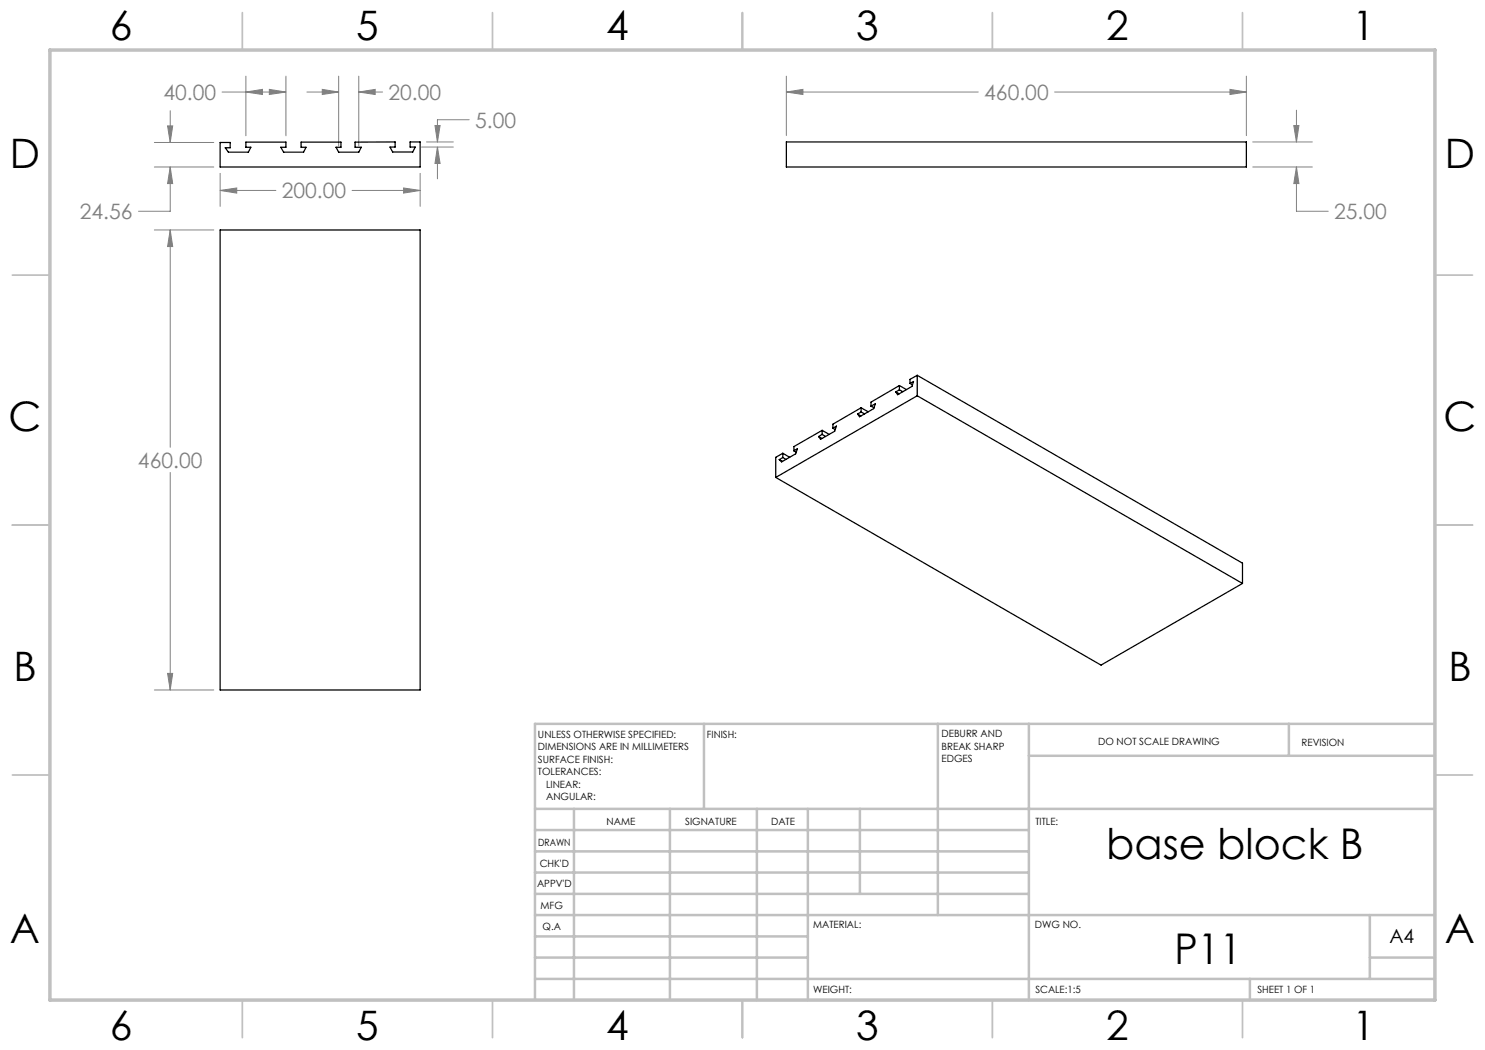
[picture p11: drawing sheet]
<svg xmlns="http://www.w3.org/2000/svg" width="297mm" height="210mm" viewBox="0 0 297 210" stroke-linecap="round" stroke-linejoin="round" font-family="sans-serif">
<g fill="none" stroke="#808080" stroke-width=".2">
<path d="M44.4 18.4h12.8M49.2 18.4l3.3-.5v1zM49.2 15.2v12M53.9 17.9l3.3 .5-3.3 .5zM57.2 15.2v12M61.4 18.4h6.3M64.5 17.9l3.2 .5-3.2 .5zM67.7 15.2v14M71.8 18.4l3.2-.5v1zM71.8 18.4h4.7M71.8 15.2v14M157.3 18.4l3.3-.5v1z"/>
<path d="M157.3 18.4h38.4M157.3 15.2v11.9M210.9 18.4h38.4M246 17.9l3.3 .5-3.3 .5zM249.3 15.2v11.9M30.9 28.5h11.9M30.9 33.4h11.9M33.5 25.2h1l-.5 3.3zM34 33.4l.5 3.3h-1zM34 33.4v8.9h-6.3M34 22.1v6.4M44 38.1l3.3-.5v1z"/>
<path d="M44 34.7v6.6M44 38.1h11.2M70.4 38.1h13.6M80.7 37.6l3.3 .5-3.3 .5zM84 34.7v6.6M84.3 29.4h6.4M85.3 28.4h5.4M87 25.1h1l-.5 3.3zM87.5 29.4l.5 3.3h-1zM87.5 29.4v6.4M93.8 23.9h-6.3v4.5M250.5 33.4h12"/>
<path d="M250.5 28.4h12M258.8 25.1h1l-.5 3.3zM259.3 33.4l.5 3.3h-1zM259.3 33.4v8.9h6.3M259.3 22v6.4M30.9 46h11.9M34 46l.5 3.3h-1zM34 46v43.5M34 94.5v43.5M30.9 138h11.9M33.5 134.7h1l-.5 3.3z"/>
</g>
<g fill="none" stroke="#c0c0c0" stroke-width=".35">
<path d="M48.5 2.5v7.5M98.5 2.5v7.5M148.5 2.5v7.5M198.5 2.5v7.5M248.5 2.5v7.5M2.5 55h7.5M287 55h7.5M2.5 105h7.5M287 105h7.5M2.5 155h7.5M287 155h7.5M48.5 200v7.5"/>
<path d="M98.5 200v7.5M148.5 200v7.5M198.5 200v7.5M248.5 200v7.5"/>
</g>
<g fill="none" stroke="#c0c0c0" stroke-width=".5">
<path d="M140.8 144.8v17M187.6 144.8v38.2M205.8 144.8v55.2M205.8 151.2h81.2M257.8 144.8v6.4M287 144.8h-180v55.2M107 161.8h180M107 178.8h98.8M107 174.5h98.8M107 170.3h98.8M107 166h98.8M114.8 161.8v38.2"/>
<path d="M134 161.8v38.2M151.4 161.8v38.2M161.6 161.8v38.2M172 161.8v17M107 195.8h180M107 191.5h54.6M107 187.3h54.6M107 183h180M250 195.8v4.2M274 191.5h13M274 183v12.8"/>
</g>
<path d="M10 10h277v190h-277z" fill="none" stroke="#c0c0c0" stroke-width=".7"/>
<path d="M80.7 37.6l3.3 .5-3.3 .5zM44 38.1l3.3-.5v1zM33.5 25.2h1l-.5 3.3zM34 33.4l.5 3.3h-1zM53.9 17.9l3.3 .5-3.3 .5zM49.2 18.4l3.3-.5v1zM71.8 18.4l3.2-.5v1zM64.5 17.9l3.2 .5-3.2 .5zM87 25.1h1l-.5 3.3zM87.5 29.4l.5 3.3h-1zM34 46l.5 3.3h-1zM33.5 134.7h1l-.5 3.3zM246 17.9l3.3 .5-3.3 .5zM157.3 18.4l3.3-.5v1zM258.8 25.1h1l-.5 3.3zM259.3 33.4l.5 3.3h-1z" fill="#808080"/>
<g fill="none" stroke="#000" stroke-width=".25">
<path d="M44 28.5h2v1.1h-1l.7 .8h4l.5-1h-1v-1h8v1h-1l.5 1h4l.5-1h-1v-1h8v1h-1l.5 1h4.1l.4-1h-1.2v-1h8v1h-1l.5 1h4l.5-1h-1v-1h2v5h-40zM157.3 28.4h92v5h-92zM44 46h40v92h-40zM179.2 78.4l.6 .4M179.9 77.1l-5.7 3.3v.8M179.9 77.1v.9M179.9 78l-.7 .4M179.9 78l.7 .3M179.9 77.1l1.4 .8M182 76.7l.7-.4-.3 1-2.9 1.6-.3-.5M182 76.7l.5 .3M183.4 75.1l65.1 37.5v4.1"/>
<path d="M183.4 79.2l65.1 37.5M183.4 75.1v4.1M183.4 75.1l-1.4 .8v.8M183.4 79.2l-28.2 16.3M155.2 95.5l65 37.5 28.3-16.3M155.9 91.9l.6 .4M156.6 90.7l-1.4 .8v4M156.6 90.7v.8M156.6 91.5l-.7 .4M156.6 91.5l.6 .4M156.6 90.7l1.3 .8M158.8 90.2l.7-.5-.4 1.1-2.8 1.6-.4-.5"/>
<path d="M158.8 90.2l.4 .2M163.7 87.3l.7 .4M164.4 86.1l-5.6 3.2v.9M164.4 86.1v.8M164.4 86.9l-.7 .4M164.4 86.9l.7 .4M164.4 86.1l1.4 .8M166.6 85.6l.7-.4-.4 1-2.8 1.7-.4-.6M166.6 85.6l.4 .3M171.5 82.8l.7 .4M172.2 81.6l-5.6 3.2v.8M172.2 81.6v.8"/>
<path d="M172.2 82.4l-.7 .4M172.2 82.4l.7 .4M172.2 81.6l1.4 .8M174.2 81.2l.9-.5-.4 1-2.8 1.7-.4-.6M174.2 81.2l.6 .4"/>
</g>
<g font-size="8.5">
<text x="221.3" y="171.8">base block B</text>
<text x="234.9" y="192.7">P11</text>
</g>
<g font-size="8.1">
<text x="22" y="8">6</text>
<text x="71.2" y="8">5</text>
<text x="121.2" y="8">4</text>
<text x="171.3" y="8">3</text>
<text x="221.3" y="8">2</text>
<text x="270.5" y="8">1</text>
<text x="2" y="33.6">D</text>
<text x="289" y="33.6">D</text>
<text x="1.7" y="86.1">C</text>
<text x="288.7" y="86.1">C</text>
<text x="2.7" y="136.1">B</text>
<text x="289.7" y="136.1">B</text>
<text x="2" y="188.6">A</text>
<text x="289" y="188.6">A</text>
<text x="22" y="208">6</text>
<text x="71.2" y="208">5</text>
<text x="121.2" y="208">4</text>
<text x="171.3" y="208">3</text>
<text x="221.3" y="208">2</text>
<text x="270.5" y="208">1</text>
</g>
<g font-size="4.2" fill="#808080">
<text x="32.7" y="20">40.00</text>
<text x="77.7" y="20">20.00</text>
<text x="196.8" y="20">460.00</text>
<text x="95" y="25.5">5.00</text>
<text x="56.4" y="39.7">200.00</text>
<text x="16" y="43.9">24.56</text>
<text x="266.8" y="43.8">25.00</text>
<text x="27.6" y="93.6">460.00</text>
</g>
<text font-size="3.9" x="277.9" y="188.5">A4</text>
<g font-size="2">
<text x="107.6" y="147.6">UNLESS OTHERWISE SPECIFIED:</text>
<text x="141.4" y="147.6">FINISH:</text>
<text x="188.3" y="147.5">DEBURR AND</text>
<text x="188.3" y="150">BREAK SHARP</text>
<text x="219.6" y="149">DO NOT SCALE DRAWING</text>
<text x="260.3" y="149.2">REVISION</text>
<text x="107.6" y="150.1">DIMENSIONS ARE IN MILLIMETERS</text>
<text x="107.6" y="152.6">SURFACE FINISH:</text>
<text x="107.6" y="155.1">TOLERANCES:</text>
<text x="188.3" y="152.5">EDGES</text>
<text x="109.2" y="157.6">LINEAR:</text>
<text x="109.2" y="160.1">ANGULAR:</text>
<text x="121.3" y="165">NAME</text>
<text x="137" y="164.9">SIGNATURE</text>
<text x="154.2" y="164.9">DATE</text>
<text x="207.1" y="164.9">TITLE:</text>
<text x="107.6" y="169.1">DRAWN</text>
<text x="107.9" y="173.3">CHK'D</text>
<text x="107.4" y="177.4">APPV'D</text>
<text x="108.1" y="181.8">MFG</text>
<text x="108.5" y="186">Q.A</text>
<text x="162.6" y="185.5">MATERIAL:</text>
<text x="207" y="185.5">DWG NO.</text>
<text x="162.6" y="198.5">WEIGHT:</text>
<text x="207.1" y="198.6">SCALE:1:5</text>
<text x="251.5" y="198.6">SHEET 1 OF 1</text>
</g>
</svg>
